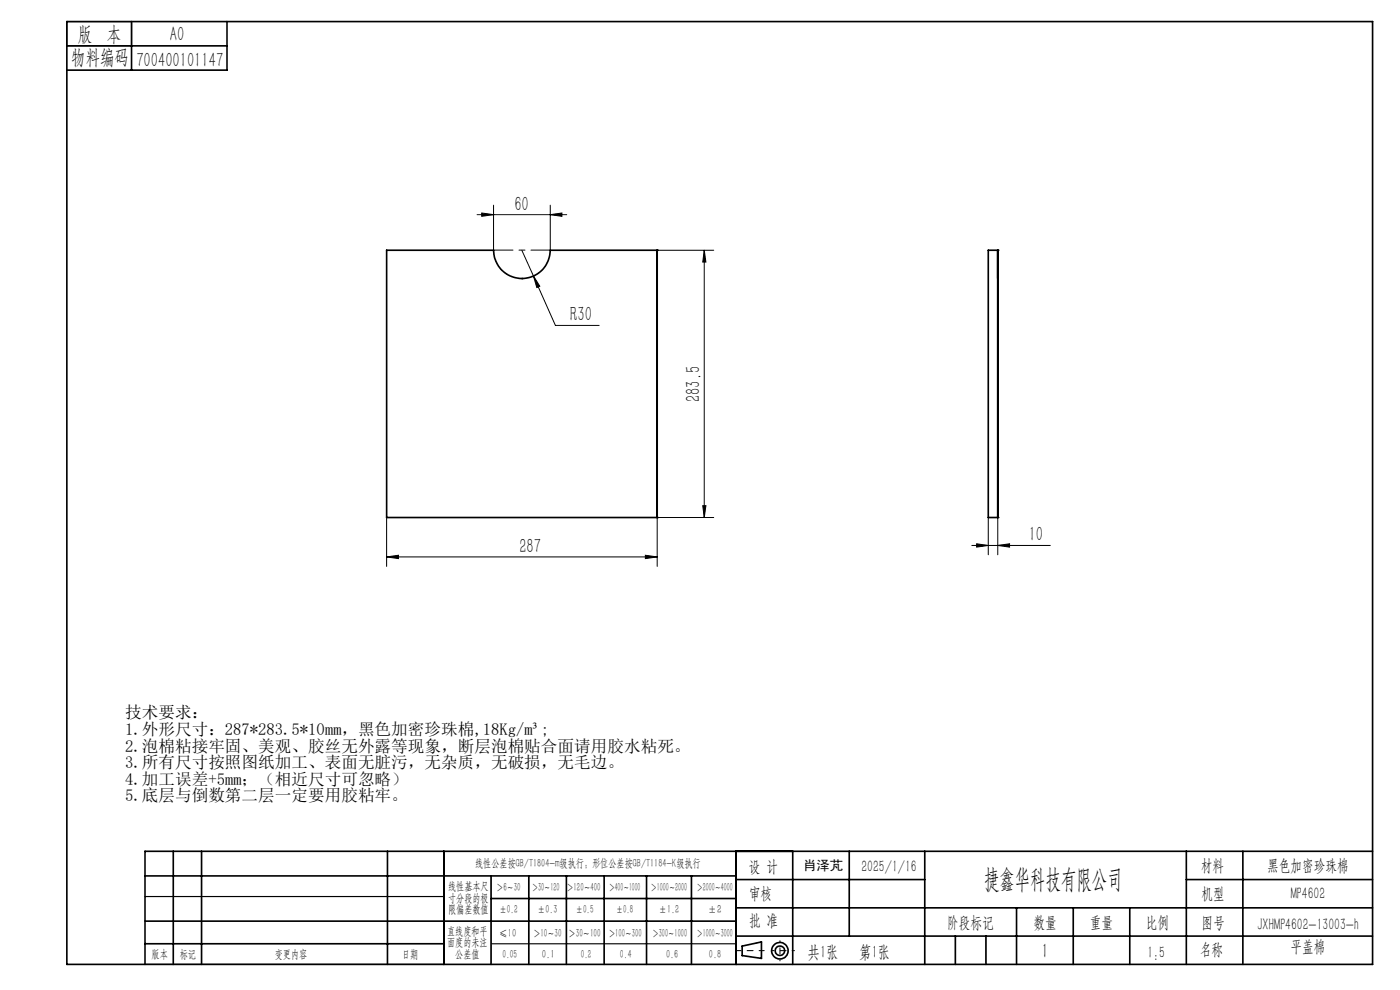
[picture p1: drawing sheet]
<svg xmlns="http://www.w3.org/2000/svg" width="297mm" height="210mm" viewBox="0 0 297 210" stroke-linecap="round" stroke-linejoin="round" font-family="sans-serif">
<g fill="none" stroke="#000" stroke-width=".21">
<path d="M101.2 45.5h19M102.2 45.2l2.5 .3-2.5 .4zM104.7 43.5v9.6M110.7 53.1l2.5 5.5M113.2 58.6l1.3 2.1-.6 .3zM113.2 58.6l4.6 10.4h9.3M116.7 45.5l2.5-.3v.7zM116.7 43.5v9.6M139.4 53.1h12M149.4 53.1l.4 2.5h-.7zM149.4 53.1v56.7M82 118.1l2.5-.3v.7z"/>
<path d="M82 109.8v10.3M82 118.1h57.4M136.9 117.8l2.5 .3-2.5 .4zM149.1 107.3h.7l-.4 2.5zM151.4 109.8h-12v10.3M206.2 115.7h16.6M207.2 115.3l2.5 .4-2.5 .4zM209.7 109.8v7.9M211.7 115.7l2.5-.4v.8zM211.7 109.8v7.9"/>
</g>
<g fill="none" stroke="#000" stroke-width=".35">
<path d="M14.2 4.6h277v200h-277zM14.2 9.7h34M27.9 4.6v10.3M48.2 4.6v10.3h-34M82 53.1h22.7a6 6 0 0 0 6 6 6 6 0 0 0 6-6h22.7v56.7h-57.4zM211.7 53.1v6zM211.7 53.1h-2v56.7h2M211.7 53.1v56.7M211.7 109.8h.1M30.8 195.4h125.4M30.8 185.8h125.4M36.8 180.6v24"/>
<path d="M42.8 180.6v24M82.2 180.6v24M94.2 180.6v24M104.2 185.8v18.8M104.2 190.6h52M112.2 185.8v18.8M120.2 185.8v18.8M128.2 185.8v18.8M137.2 185.8v18.8M146.7 185.8v18.8M156.2 180.6v24M156.2 186.6h40"/>
<path d="M156.2 198.6h135M156.2 192.6h135M168.2 180.6v24M180.2 180.6v18M196.2 180.6v24M202.7 198.6v6M209.2 198.6v6M215.7 192.6v12M227.7 192.6v12M239.7 192.6v12M251.7 186.6h39.5M251.7 180.6v24"/>
<path d="M263.7 180.6v24M291.2 180.6h-260.4v24M30.8 200.2h63.4M157.4 200.7l4.1-.9v3.5l-4.1-.6z"/>
<circle cx="165.5" cy="201.7" r="1.74"/>
<circle cx="165.5" cy="201.7" r="1"/>
</g>
<path d="M162.1 201.7h-6" fill="none" stroke="#000" stroke-width=".21" stroke-dasharray="15.2 1.3 1.3 1.3" stroke-dashoffset="14.1"/>
<path d="M168.5 201.7h-4.8" fill="none" stroke="#000" stroke-width=".21" stroke-dasharray="15.2 1.3 1.3 1.3" stroke-dashoffset="14.7"/>
<path d="M165.5 199.6v4.2" fill="none" stroke="#000" stroke-width=".21" stroke-dasharray="15.2 1.3 1.3 1.3" stroke-dashoffset="15"/>
<path d="M104.7 53.1h12" fill="none" stroke="#000" stroke-width=".21" stroke-dasharray="15.2 1.3 1.3 1.3" stroke-dashoffset="11.1"/>
<path d="M14.2 4.6h13.7v5.1h-13.7zM30.8 190.2h63.4M30.8 204.6h63.4M104.2 200.2h52" fill="none" stroke="#000" stroke-width=".25"/>
<g fill="#000">
<path d="M113.2 58.6l1.3 2.1-.6 .3z"/>
<path d="M102.2 45.2l2.5 .3-2.5 .4zM116.7 45.5l2.5-.3v.7z"/>
<path d="M110.5 59.1a.2 .2 0 0 1 .4 0 .2 .2 0 0 1-.4 0zM139.2 109.8a.2 .2 0 0 1 .4 0 .2 .2 0 0 1-.4 0zM139.2 53.1a.2 .2 0 0 1 .4 0 .2 .2 0 0 1-.4 0z"/>
<path d="M149.4 53.1l.4 2.5h-.7zM149.1 107.3h.7l-.4 2.5z"/>
<path d="M136.9 117.8l2.5 .3-2.5 .4zM82 118.1l2.5-.3v.7z"/>
<path d="M211.7 115.7l2.5-.4v.8zM207.2 115.3l2.5 .4-2.5 .4z"/>
<circle cx="211.7" cy="53.1" r=".17"/>
</g>
<text font-size="5.6" x="208.8" y="188.3">捷鑫华科技有限公司</text>
<g font-size="4.4">
<text x="16.5" y="8.6">版 本</text>
<text x="36.1" y="8.6">A0</text>
<text x="15.1" y="13.7">物料编码</text>
<text x="28.9" y="14.2">700400101147</text>
<text x="109.1" y="44.7">60</text>
<text x="121" y="68.2">R30</text>
<text x="148.6" y="85.3" transform="rotate(-90 148.6 85.3)">283.5</text>
<text x="110.2" y="117.3">287</text>
<text x="218.2" y="114.8">10</text>
<text x="221" y="203.2">1</text>
</g>
<g font-size="3.8">
<text x="171.3" y="203.2">共1张</text>
<text x="182.3" y="203.2">第1张</text>
</g>
<g font-size="3.5">
<text x="26.6" y="152.4">技术要求：</text>
<text x="26.6" y="155.9">1.外形尺寸：287*283.5*10mm，黑色加密珍珠棉,18Kg/m³;</text>
<text x="26.6" y="159.4">2.泡棉粘接牢固、美观、胶丝无外露等现象，断层泡棉贴合面请用胶水粘死。</text>
<text x="26.6" y="163">3.所有尺寸按照图纸加工、表面无脏污，无杂质，无破损，无毛边。</text>
<text x="26.6" y="166.5">4.加工误差+5mm；（相近尺寸可忽略）</text>
<text x="26.6" y="170">5.底层与倒数第二层一定要用胶粘牢。</text>
<text x="158.9" y="184.9">设 计</text>
<text x="182.7" y="184.9">2025/1/16</text>
<text x="254.7" y="184.7">材料</text>
<text x="268.8" y="184.7">黑色加密珍珠棉</text>
<text x="158.9" y="190.8">审核</text>
<text x="254.9" y="190.7">机型</text>
<text x="273.8" y="190.8">MP4602</text>
<text x="158.9" y="196.5">批 准</text>
<text x="200.9" y="196.9">阶段标记</text>
<text x="219.3" y="196.9">数量</text>
<text x="231.2" y="196.9">重量</text>
<text x="243.1" y="196.9">比例</text>
<text x="254.9" y="196.9">图号</text>
<text x="266.8" y="197.3">JXHMP4602-13003-h</text>
<text x="243.4" y="203.2">1:5</text>
<text x="254.5" y="202.5">名称</text>
<text x="273.8" y="201.8">平盖棉</text>
</g>
<text font-size="2.8" x="170.4" y="184.5">肖泽芃</text>
<g font-size="2.5">
<text x="100.8" y="184">线性公差按GB/T1804-m级执行；形位公差按GB/T1184-K级执行</text>
<text x="95.1" y="188.8">线性基本尺</text>
<text x="95.1" y="191.3">寸分段的极</text>
<text x="105.3" y="189.1">＞6～30</text>
<text x="112.9" y="189.1">＞30～120</text>
<text x="120.2" y="188.9">＞120～400</text>
<text x="129.2" y="188.9">＞400～1000</text>
<text x="138.1" y="189.1">＞1000～2000</text>
<text x="147.8" y="189.1">＞2000～4000</text>
<text x="95.1" y="193.8">限偏差数值</text>
<text x="105.9" y="193.8">±0.2</text>
<text x="114.1" y="193.8">±0.3</text>
<text x="122.2" y="193.8">±0.5</text>
<text x="130.7" y="193.8">±0.8</text>
<text x="139.8" y="193.8">±1.2</text>
<text x="150.2" y="193.8">±2</text>
<text x="32.2" y="203.2">版本</text>
<text x="38.1" y="203.2">标记</text>
<text x="58.3" y="203.2">变更内容</text>
<text x="85.3" y="203.2">日期</text>
<text x="94.8" y="198.3">直线度和平</text>
<text x="94.8" y="200.7">面度的未注</text>
<text x="96.6" y="203.2">公差值</text>
<text x="105.9" y="198.7">≤10</text>
<text x="106.6" y="203.2">0.05</text>
<text x="113.2" y="198.7">＞10～30</text>
<text x="115" y="203.2">0.1</text>
<text x="120.6" y="198.7">＞30～100</text>
<text x="123.2" y="203.2">0.2</text>
<text x="129.1" y="198.7">＞100～300</text>
<text x="131.5" y="203.2">0.4</text>
<text x="138.4" y="198.7">＞300～1000</text>
<text x="141.3" y="203.2">0.6</text>
<text x="147.8" y="198.7">＞1000～3000</text>
<text x="150.4" y="203.2">0.8</text>
</g>
</svg>
